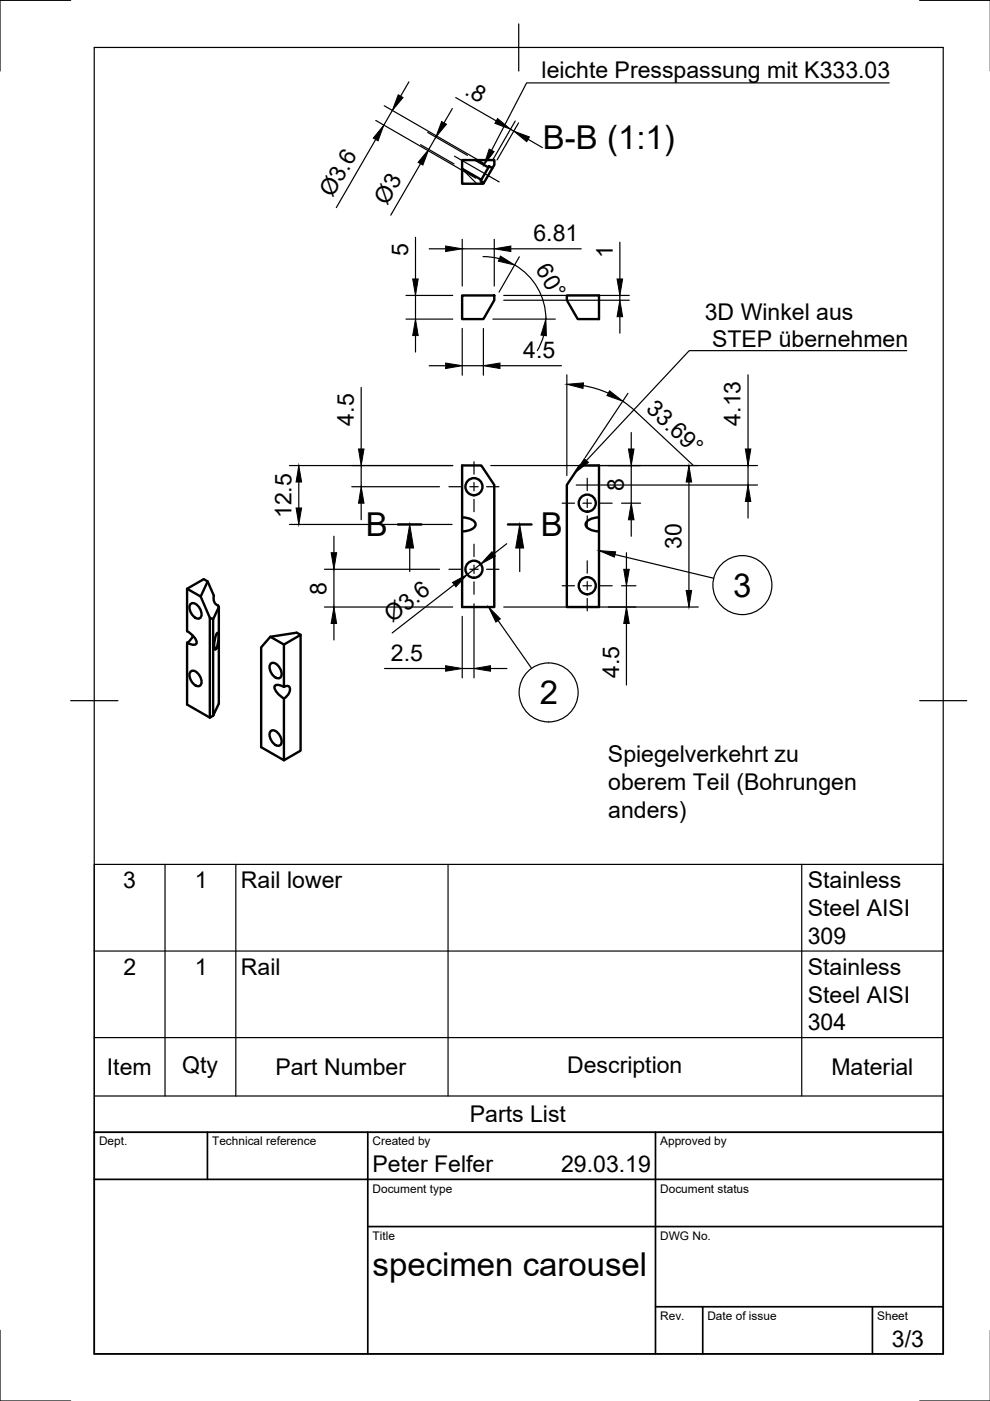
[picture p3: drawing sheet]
<svg xmlns="http://www.w3.org/2000/svg" width="210mm" height="297mm" viewBox="0 0 210 297" stroke-linecap="round" stroke-linejoin="round" font-family="sans-serif">
<!-- layer: Visible -->
<g fill="none" stroke="#000" stroke-width=".51">
<path d="M98 35.8l4 2.3-.1 .3 .7 .4-.1 .2h-4.5zM100.8 33.9h4v1.1l-.4 .7-.7-.5-.2 .3zM100.8 33.9h-2.8v1.9M103.5 35.5l-1.5 2.6M104.4 35.7l-1.8 3.1M98 62.6h6.8v1.1l-2.3 4h-4.5zM120.2 62.6h6.8v5.1h-4.5l-2.3-4zM98 98.7h4l2.8 4.1v25.9h-6.8zM122.9 98.7h4.1v30h-6.8v-25.9zM98 109.7a2.58 2.58 0 0 1 2.8 1.5 2.58 2.58 0 0 1-2.8 1.5M127 109.7a2.58 2.58 0 0 0-2.8 1.5 2.58 2.58 0 0 0 2.8 1.5M39.7 136.3v13.1l4.8 2.8"/>
<path d="M39.7 124.8l2.8 1.7M39.7 133.8l1 .8a2.16 2.16 0 0 1 .9 1.9 1.18 1.18 0 0 1-1.4 0l-.5-.2 .8-.8 .4-.7M40.4 128a1.47 1.47 0 0 1 2 1 1.48 1.48 0 0 1-.2 2.1 2.25 2.25 0 0 1-1.8-3.1zM44 123.3l-1.5 3.2 2 4.5 .7 .3 1.2-2.6M44.5 131v21.2l.7-.4M46.1 134.2h.1a5.1 5.1 0 0 1-.5 3.5h-.2a5.1 5.1 0 0 1 .6-3.5zM46.2 128.4a1.58 1.58 0 0 1-.9-2.1l-1.3-3-.8-.5-3.5 2v9M46.2 128.4l.2 .3v20.5l-1.2 2.6v-20.5M57.3 135l2.9 1.7M63.7 134.6l-.8-.5-5.6 .9-1.9 2.3v21.1l4.8 2.8M40.4 142.4a1.47 1.47 0 0 1 2 .9 1.48 1.48 0 0 1-.2 2.2 2.25 2.25 0 0 1-1.8-3.1zM57.4 155a1.47 1.47 0 0 1 1.9 1 1.48 1.48 0 0 1-.1 2.1 2.25 2.25 0 0 1-1.8-3.1z"/>
<path d="M57.4 140.7a1.47 1.47 0 0 1 1.9 .9 1.48 1.48 0 0 1-.1 2.2 2.25 2.25 0 0 1-1.8-3.1zM60.2 145.7v-9l3.5-2.1v24.6l-3.5 2v-13.1M60.2 145.6a1.78 1.78 0 0 0-1.9-.2 2.5 2.5 0 0 0 1.4 2.3l.5 .4M60.2 145.6a.75 .75 0 0 1 1-.1 .75 .75 0 0 1 .2 1l-.3 .7-.9 .9"/>
<circle cx="100.5" cy="103.2" r="1.81"/>
<circle cx="124.5" cy="106.7" r="1.81"/>
<circle cx="100.5" cy="120.7" r="1.81"/>
<circle cx="124.5" cy="124.2" r="1.81"/>
</g>
<!-- layer: TitleBlock -->
<path d="M20 240.1h180v46.9h-180zM20 250h180M44 240.1v9.9M78 240.1v46.9M139 240.1v46.9M78 260.1h122M139 277.1h61M149 277.1v9.9M185 277.1v9.9" fill="none" stroke="#000" stroke-width=".36"/>
<!-- layer: Border -->
<path d="M15 .1h-15v15M20 10.1h180v276.9h-180zM110 5.1v10M195 .1h15M15 148.6h10M195 148.6h10M0 282.1v14.9h15M195 297h15" fill="none" stroke="#000" stroke-width=".25"/>
<!-- layer: Smart Centers -->
<g fill="none" stroke="#000" stroke-width=".25">
<path d="M96.4 33.1l9.4 5.5M100.5 97.9v2.6M95.2 103.2h2.6M99.6 103.2h1.8M100.5 102.3v1.8M100.5 105.9v2.6M100.5 115.4v2.6M100.5 119.8v1.8M103.2 103.2h2.6M119.2 106.7h2.6M123.6 106.7h1.8M124.5 101.4v2.6"/>
<path d="M124.5 105.8v1.8M124.5 109.4v2.6M124.5 118.9v2.6M127.2 106.7h2.6M95.2 120.7h2.6M99.6 120.7h1.8M100.5 123.4v2.6M103.2 120.7h2.6M119.2 124.2h2.6M123.6 124.2h1.8M124.5 123.3v1.8M124.5 126.9v2.6"/>
<path d="M127.2 124.2h2.6"/>
</g>
<!-- layer: FD_Dimensions -->
<g fill="none" stroke="#000" stroke-width=".25">
<path d="M86.7 17.4l-1.8 3M79.7 29.6l-8.4 14.4M79.7 25.5l21.2 12.3M81.5 22.4l21.2 12.3M83.2 23.4l-1.8 3.1M89.2 34.7l-6.4 10.9M89.2 30.7l7.1 4.1M90.7 28.1l8.4 4.8M92.4 29.1l-1.5 2.6M95.9 23l-1.8 3M96.6 20.7l8.6 4.9M108.2 27.4l.7 .4"/>
<path d="M109.2 25.7l-4.7 8.1M109.9 26.1l-4.5 7.8M112 29.5l3 1.8M88.1 50.3v8.8M91 52.8h3.5M98 50.7v9.9M98 52.8h6.8M102.4 54.4l1.8 .1 1.7 .3M104.8 50.7v9.9M108.3 52.8h14.9M109.1 56.2a13.2 13.2 0 0 1 6.6 11.4M110.1 54.4l-4.3 7.5"/>
<path d="M131.4 51.4v7.7M86.1 67.7h9.9M86.1 62.6h9.9M88.1 62.6v5.1M88.1 71.1v3.5M91 77.5h3.5M98 69.6v10M98 77.5h4.5M102.5 69.6v10M104.5 67.7h13.2M106 77.5h13M106.8 62.6h26.6"/>
<path d="M106.8 63.7h26.6M115.3 71.1l-.6 1.7-.8 1.5M120.2 79.5v21.3M131.4 62.6v1.1M131.4 67.1v3.5M158.6 79.5v15.7M61.4 98.7h34.6M76.6 82.2v13M76.6 98.7v4.5M104.1 98.7h56.5M123.7 81.8a21.3 21.3 0 0 1 5.3 1.6M132 85.1l2.3 1.7 12.6 11.8"/>
<path d="M133.1 83.4l-9 13.6M133.8 91.7v3.5M133.8 98.7v8M158.6 98.7v4.1M61.4 111.2h34.4M63.4 102.2v5.5M70.8 113.7v3.5M74.6 103.2h18.6M76.6 106.7v3.5M101.9 119.6l-2.8 2.2M107.4 115.3l-2.7 2.1M122.2 102.8h38.4"/>
<path d="M131.8 106.7h4M132.8 117.2v3.5M133.8 110.2v3.5M146.1 102.2v23M158.6 106.3v3.5M68.8 128.7h27.2M68.8 120.7h24.4M70.8 120.7v8M70.8 132.2v3.5M96.3 124l-13.2 10.2M98 130.7v13M100.5 128v15.7"/>
<path d="M106.8 128.7h41.3M131.8 124.2h3M132.8 124.2v4.5M132.8 132.2v13M81.5 141.7h13M98 141.7h2.5M104 141.7h3.5"/>
</g>
<g fill="#000" stroke="#000" stroke-width=".21">
<path d="M81.4 26.5l-1.2 3.4-1.1-.6zM84.4 20.1l1 .6-2.2 2.7zM90.9 31.7l-1.2 3.3-1.1-.6zM93.6 25.8l1.1 .5-2.3 2.8zM105.5 25.1l2.7 2.3-3.3-1.3zM108.9 27.8l3.3 1.2-.5 1zM87.5 59.1h1.2l-.6 3.5zM94.5 52.2l3.5 .6-3.5 .5zM106.1 54.3l3 1.9-3.4-.8zM104.8 52.8l3.5-.6v1.1zM130.8 59.1h1.2l-.6 3.5zM88.1 67.7l.6 3.4h-1.2z"/>
<path d="M94.5 77l3.5 .5-3.5 .6zM102.5 77.5l3.5-.5v1.1zM115.7 67.7l.1 3.5-1.1-.2zM131.4 63.7l.6 3.4h-1.2zM76 95.2h1.2l-.6 3.5zM120.2 81.5l3.5-.3-.1 1.1zM129.2 82.9l2.8 2.2-3.3-1.2zM133.2 95.2h1.2l-.6 3.5zM158 95.2h1.2l-.6 3.5zM62.8 107.7h1.1l-.5 3.5zM63.4 98.7l.5 3.5h-1.1zM70.2 117.2h1.2l-.6 3.5z"/>
<path d="M76.6 103.2l.6 3.5h-1.2zM104.3 117l.7 .9-3.1 1.7zM133.8 106.7l.6 3.5h-1.2zM146.1 98.7l.5 3.5h-1.1zM158.6 102.8l.6 3.5h-1.2zM70.8 128.7l.6 3.5h-1.2zM95.9 123.5l3.2-1.7-2.4 2.6zM132.2 120.7h1.2l-.6 3.5zM132.8 128.7l.6 3.5h-1.2zM145.5 125.2h1.1l-.5 3.5zM94.5 141.1l3.5 .6-3.5 .6zM100.5 141.7l3.5-.6v1.2z"/>
</g>
<!-- layer: Hatching -->
<path d="M98 35.9l3.1 3.1" fill="none" stroke="#000" stroke-width=".25"/>
<!-- layer: Section Lines -->
<path d="M84.4 111.2h5M107.7 111.2h5" fill="none" stroke="#000" stroke-width=".51"/>
<path d="M86.9 116.2v5M110.2 116.2v5" fill="none" stroke="#000" stroke-width=".25"/>
<path d="M86.9 111.2l.8 5h-1.7zM110.2 111.2l.8 5h-1.7z" fill="#000" stroke="#000" stroke-width=".21"/>
<!-- layer: Leaders -->
<path d="M103.7 31.6l1.1 .5-2.2 2.9zM123.9 97.2l.9 .9-2.9 2.1z" fill="#000" stroke="#000" stroke-width=".21"/>
<path d="M188.5 17.6h-76.8l-7.5 14.3M192.2 74.3h-46.1l-21.8 23.3" fill="none" stroke="#000" stroke-width=".25"/>
<!-- layer: Parts Lists -->
<path d="M20 183.3h180v56.8h-180zM35 183.3v49.1M50 183.3v49.1M95 183.3v49.1M170 183.3v49.1M20 220h180M20 201.6h180M20 232.4h180" fill="none" stroke="#000" stroke-width=".25"/>
<!-- layer: Balloons -->
<g fill="none" stroke="#000" stroke-width=".25">
<path d="M130.4 117.6l20.9 5M105.6 131.6l7.1 10.1"/>
<circle cx="157.4" cy="124.1" r="6.3"/>
<circle cx="116.3" cy="146.8" r="6.3"/>
</g>
<path d="M127 116.7l3.5 .3-.2 1.1zM103.6 128.7l2.5 2.5-1 .7z" fill="#000" stroke="#000" stroke-width=".21"/>
<g font-size="7">
<text x="115.1" y="31.6">B-B (1:1)</text>
<text x="77.6" y="113.7">B</text>
<text x="114.7" y="113.7">B</text>
<text x="155.5" y="126.5">3</text>
<text x="114.4" y="149.3">2</text>
<text x="79" y="270.6">specimen carousel</text>
</g>
<g font-size="4.9">
<text x="114.8" y="16.5">leichte Presspassung mit K333.03</text>
<text x="98.3" y="19.9" transform="rotate(30 98.3 19.9)">.8</text>
<text x="70.5" y="42.1" transform="rotate(-60 70.5 42.1)">Ø3.6</text>
<text x="82.1" y="43.7" transform="rotate(-60 82.1 43.7)">Ø3</text>
<text x="113.1" y="51.2">6.81</text>
<text x="86.5" y="54.4" transform="rotate(-90 86.5 54.4)">5</text>
<text x="113.5" y="57.1" transform="rotate(60 113.5 57.1)">60°</text>
<text x="129.9" y="54.7" transform="rotate(-90 129.9 54.7)">1</text>
<text x="149.4" y="67.7">3D Winkel aus</text>
<text x="110.9" y="76">4.5</text>
<text x="151" y="73.6">STEP übernehmen</text>
<text x="136.8" y="87" transform="rotate(43 136.8 87)">33.69°</text>
<text x="75" y="90.3" transform="rotate(-90 75 90.3)">4.5</text>
<text x="157" y="90.3" transform="rotate(-90 157 90.3)">4.13</text>
<text x="132.3" y="104" transform="rotate(-90 132.3 104)">8</text>
<text x="61.8" y="109.9" transform="rotate(-90 61.8 109.9)">12.5</text>
<text x="144.5" y="116.4" transform="rotate(-90 144.5 116.4)">30</text>
<text x="69.2" y="126.1" transform="rotate(-90 69.2 126.1)">8</text>
<text x="83.2" y="132.1" transform="rotate(-38 83.2 132.1)">Ø3.6</text>
<text x="82.9" y="140.2">2.5</text>
<text x="131.3" y="143.8" transform="rotate(-90 131.3 143.8)">4.5</text>
<text x="128.9" y="161.6">Spiegelverkehrt zu</text>
<text x="129" y="167.5">oberem Teil (Bohrungen</text>
<text x="129" y="173.4">anders)</text>
<text x="26.1" y="188.3">3</text>
<text x="41.3" y="188.3">1</text>
<text x="51.1" y="188.3">Rail lower</text>
<text x="171.3" y="188.3">Stainless</text>
<text x="171.3" y="194.2">Steel AISI</text>
<text x="171.3" y="200.1">309</text>
<text x="26.2" y="206.7">2</text>
<text x="41.3" y="206.7">1</text>
<text x="51.1" y="206.6">Rail</text>
<text x="171.3" y="206.7">Stainless</text>
<text x="171.3" y="212.6">Steel AISI</text>
<text x="171.3" y="218.4">304</text>
<text x="22.7" y="227.9">Item</text>
<text x="38.6" y="227.5">Qty</text>
<text x="58.4" y="227.9">Part Number</text>
<text x="120.2" y="227.5">Description</text>
<text x="176.3" y="227.9">Material</text>
<text x="99.6" y="237.9">Parts List</text>
<text x="79" y="248.5">Peter Felfer</text>
<text x="119" y="248.5">29.03.19</text>
<text x="189.1" y="285.7">3/3</text>
</g>
<g font-size="2.5">
<text x="21" y="242.9">Dept.</text>
<text x="45" y="242.9">Technical reference</text>
<text x="79" y="242.9">Created by</text>
<text x="140" y="242.9">Approved by</text>
<text x="79" y="252.8">Document type</text>
<text x="140" y="252.8">Document status</text>
<text x="79" y="262.9">Title</text>
<text x="140" y="262.9">DWG No.</text>
<text x="140" y="279.9">Rev.</text>
<text x="150" y="279.9">Date of issue</text>
<text x="186" y="279.9">Sheet</text>
</g>
</svg>
